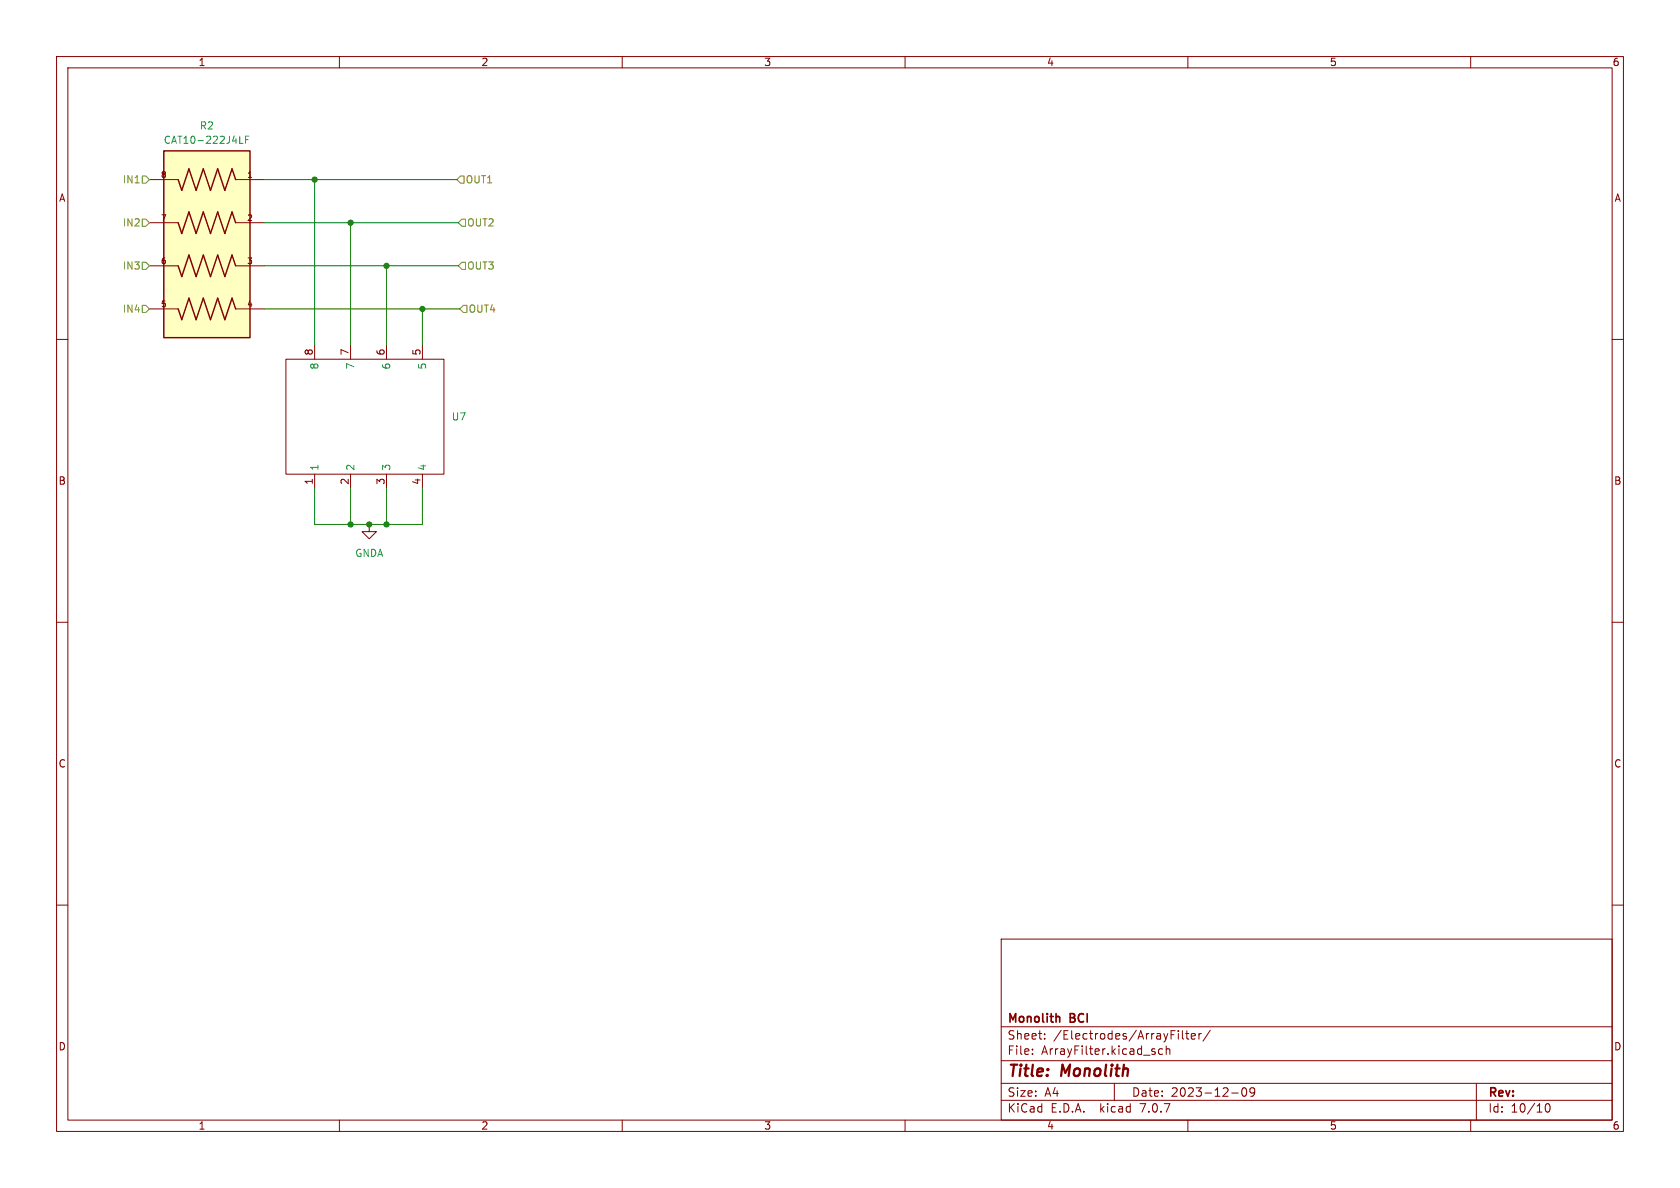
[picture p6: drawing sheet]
<svg xmlns="http://www.w3.org/2000/svg" width="297mm" height="210mm" viewBox="0 0 297 210" stroke-linecap="round" stroke-linejoin="round" font-family="sans-serif">
<g fill="none" stroke="#840000" stroke-width=".18">
<path d="M10 10h277v190h-277zM12 12h273v186h-273zM60 10v2M110 10v2M160 10v2M210 10v2M260 10v2M26.4 31.8h5.1M26.4 39.4h5.1M41.7 31.8h5M41.7 39.4h5M10 60h2"/>
<path d="M26.4 47h5.1M26.4 54.6h5.1M41.7 47h5M41.7 54.6h5M285 60h2M50.5 63.5h28v20.3h-28zM55.6 61v2.5M62 61v2.5M68.3 61v2.5M74.7 61v2.5M55.6 83.8v2.6M62 83.8v2.6"/>
<path d="M65.3 92.7v1.3h1.2l-1.2 1.3-1.3-1.3h1.3M68.3 83.8v2.6M74.7 83.8v2.6M10 110h2M285 110h2M10 160h2M285 160h2M177 166h108v32h-108zM60 198v2M110 198v2M160 198v2M177 194.5h108"/>
<path d="M177 191.5h108M177 187.5h108M177 181.5h108M182.5 186.3v.1M182.5 185.5v.1M184.7 183.6v.1M184.7 182.8v.1M197 191.5v3M204.2 186v.3M205.5 185.5l-.4-.1-.3 .3v.4l.2 .2h.5M206.2 185.5l.2-.1 .3 .1 .1 .9M206.2 184.9v1.5"/>
<path d="M208.3 182.2v.1M208.3 182.7v1M209 182.2v1.3l.2 .2M209.6 182.7h.6M209.8 182.2v1.3l.4 .2M210 198v2M210.6 183.2l.7-.1-.1-.3-.4-.1-.2 .2 .1 .7h.5M212 182.7v1M212.4 182.7l-.3 .1-.1 .2M214 182.1l-1.3 2M217.7 193.2h1.2M219.7 192.4l.2-.1a.81 .81 0 0 1 .6 .6 .81 .81 0 0 1-.3 .8l-.2 .1a.81 .81 0 0 1-.3-1.4z"/>
<path d="M221.8 192.9l-.3 .3h-.3l-.2-.3 .1-.5 .4-.1 .2 .1a.99 .99 0 0 1-.3 1.4h-.3M260 198v2M261 191.5v6.5M273.4 195.2l.1-.1a.81 .81 0 0 1 .6 .6 .81 .81 0 0 1-.3 .8l-.1 .1a.81 .81 0 0 1-.6-.6 .81 .81 0 0 1 .3-.8z"/>
</g>
<path d="M187.3 179.8v.9" fill="none" stroke="#840000" stroke-width=".3"/>
<path d="M29 26.7h15.2v33h-15.2z" fill="#ffffc2" stroke="#ffffc2" stroke-width=".18"/>
<path d="M29 26.7h15.2v33h-15.2zM31.5 31.8l.6 1.9 1.3-3.9 1.3 3.9 1.2-3.9 1.3 3.9 1.3-3.9 1.3 3.9 1.2-3.9 .7 2M31.5 39.4l.6 1.9 1.3-3.8 1.3 3.8 1.2-3.8 1.3 3.8 1.3-3.8 1.3 3.8 1.2-3.8 .7 1.9M31.5 47l.6 1.9 1.3-3.8 1.3 3.8 1.2-3.8 1.3 3.8 1.3-3.8 1.3 3.8 1.2-3.8 .7 1.9M31.5 54.6l.6 1.9 1.3-3.8 1.3 3.8 1.2-3.8 1.3 3.8 1.3-3.8 1.3 3.8 1.2-3.8 .7 1.9" fill="none" stroke="#840000" stroke-width=".25"/>
<path d="M42.4 25.3h.6M43.4 24.7h.4M44 24.1h-.6v1.2" fill="none" stroke="#008484" stroke-width=".18"/>
<path d="M25.1 38.7h.7l.6 .7-.6 .6h-.7zM25.1 31.1h.7l.6 .7-.6 .6h-.7zM81 39.4l.7-.7h.6v1.3h-.6zM81.4 31.1h.6v1.3h-.6l-.6-.6zM25.1 54h.7l.6 .6-.6 .6h-.7zM25.1 46.4h.7l.6 .6-.6 .6h-.7zM81 47l.7-.6h.6v1.2h-.6zM81.9 54h.6v1.2h-.6l-.6-.6z" fill="none" stroke="#848400" stroke-width=".18"/>
<path d="M46.7 39.4h34.3M46.7 31.8h34.1M55.6 31.8v29.2M62 39.4v21.6M46.7 54.6h34.6M46.7 47h34.3M68.3 47v14M74.7 54.6v6.4M55.6 86.4v6.3h19.1v-6.3M62 86.4v6.3M68.3 86.4v6.3" fill="none" stroke="#008400" stroke-width=".18"/>
<g fill="#008400" stroke="#008400" stroke-width=".18">
<circle cx="68.3" cy="92.7" r=".46"/>
<circle cx="65.3" cy="92.7" r=".46"/>
<circle cx="62" cy="39.4" r=".46"/>
<circle cx="68.3" cy="47" r=".46"/>
<circle cx="55.6" cy="31.8" r=".46"/>
<circle cx="62" cy="92.7" r=".46"/>
<circle cx="74.7" cy="54.6" r=".46"/>
</g>
<g font-size="2.8" fill="#840000">
<text x="178" y="190.9">Title:</text>
<text x="187.7" y="190.9">Monolith</text>
</g>
<g font-size="2.1" fill="#840000">
<text x="178" y="184">Sheet:</text>
<text x="178" y="181.2">Monolith</text>
<text x="186.2" y="184">/Electrodes/ArrayFilter/</text>
<text x="189.2" y="181.2">BCI</text>
<text x="178" y="186.7">File:</text>
<text x="184.1" y="186.7">ArrayFilter.kicad_sch</text>
<text x="178" y="196.9">KiCad</text>
<text x="178" y="194.1">Size:</text>
<text x="184.7" y="194.1">A4</text>
<text x="185.7" y="196.9">E.D.A.</text>
<text x="194.6" y="196.9">kicad</text>
<text x="200" y="194.1">Date:</text>
<text x="201.8" y="196.9">7.0.7</text>
<text x="207" y="194.1">2023-12-09</text>
<text x="263" y="194.3">Rev:</text>
<text x="263" y="196.9">Id:</text>
<text x="267.1" y="196.9">10/10</text>
</g>
<g font-size="1.8" fill="#840000">
<text x="35" y="11.9">1</text>
<text x="85" y="11.9">2</text>
<text x="135" y="11.9">3</text>
<text x="185" y="11.9">4</text>
<text x="235" y="11.9">5</text>
<text x="285" y="11.9">6</text>
<text x="10.3" y="35.9">A</text>
<text x="285.3" y="35.9">A</text>
<text x="55.4" y="62.9" transform="rotate(-90 55.4 62.9)">8</text>
<text x="61.7" y="62.9" transform="rotate(-90 61.7 62.9)">7</text>
<text x="68.1" y="62.9" transform="rotate(-90 68.1 62.9)">6</text>
<text x="74.4" y="62.9" transform="rotate(-90 74.4 62.9)">5</text>
<text x="10.3" y="85.9">B</text>
<text x="55.4" y="85.8" transform="rotate(-90 55.4 85.8)">1</text>
<text x="61.7" y="85.8" transform="rotate(-90 61.7 85.8)">2</text>
<text x="68.1" y="85.8" transform="rotate(-90 68.1 85.8)">3</text>
<text x="74.4" y="85.8" transform="rotate(-90 74.4 85.8)">4</text>
<text x="285.3" y="85.9">B</text>
<text x="10.3" y="135.9">C</text>
<text x="285.3" y="135.9">C</text>
<text x="10.3" y="185.9">D</text>
<text x="285.3" y="185.9">D</text>
<text x="35" y="199.9">1</text>
<text x="85" y="199.9">2</text>
<text x="135" y="199.9">3</text>
<text x="185" y="199.9">4</text>
<text x="235" y="199.9">5</text>
<text x="285" y="199.9">6</text>
</g>
<g font-size="1.8" fill="#008484">
<text x="35.2" y="23.1">R2</text>
<text x="28.9" y="25.6">CAT10-222J4LF</text>
<text x="56.5" y="65.4" transform="rotate(-90 56.5 65.4)">8</text>
<text x="62.8" y="65.4" transform="rotate(-90 62.8 65.4)">7</text>
<text x="69.2" y="65.4" transform="rotate(-90 69.2 65.4)">6</text>
<text x="75.5" y="65.4" transform="rotate(-90 75.5 65.4)">5</text>
<text x="79.8" y="74.5">U7</text>
<text x="56.5" y="83.3" transform="rotate(-90 56.5 83.3)">1</text>
<text x="62.8" y="83.3" transform="rotate(-90 62.8 83.3)">2</text>
<text x="69.2" y="83.3" transform="rotate(-90 69.2 83.3)">3</text>
<text x="75.5" y="83.3" transform="rotate(-90 75.5 83.3)">4</text>
<text x="62.7" y="98.7">GNDA</text>
</g>
<g font-size="1.8" fill="#848400">
<text x="21.6" y="32.6">IN1</text>
<text x="82.2" y="32.6">OUT1</text>
<text x="21.6" y="40.2">IN2</text>
<text x="82.5" y="40.2">OUT2</text>
<text x="21.6" y="47.9">IN3</text>
<text x="82.5" y="47.9">OUT3</text>
<text x="21.6" y="55.5">IN4</text>
<text x="82.7" y="55.5">OUT4</text>
</g>
<g font-size="1.4" fill="#840000">
<text x="28.3" y="31.5">8</text>
<text x="43.6" y="31.5">1</text>
<text x="28.3" y="39.1">7</text>
<text x="43.6" y="39.1">2</text>
<text x="28.3" y="46.7">6</text>
<text x="43.6" y="46.7">3</text>
<text x="28.3" y="54.4">5</text>
<text x="43.6" y="54.4">4</text>
</g>
</svg>
